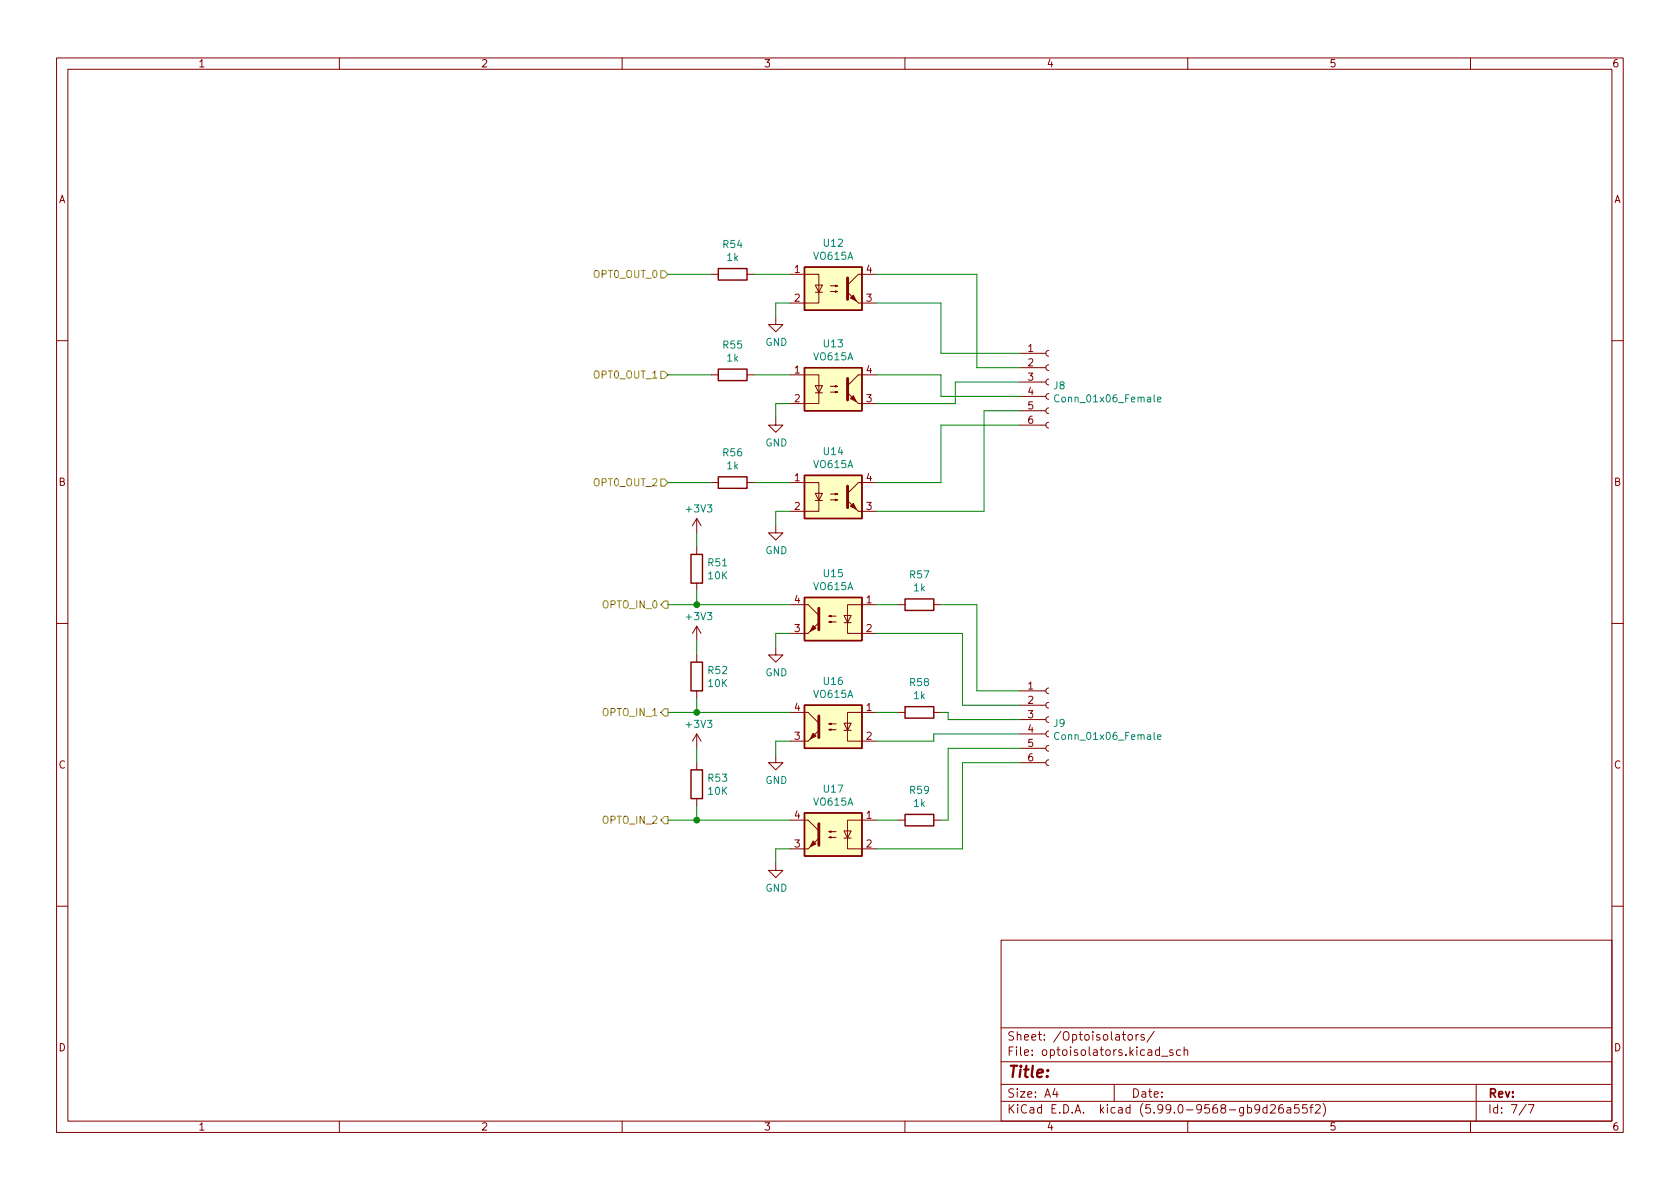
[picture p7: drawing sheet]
<svg xmlns="http://www.w3.org/2000/svg" width="297mm" height="210mm" viewBox="0 0 297 210" stroke-linecap="round" stroke-linejoin="round" font-family="sans-serif">
<g fill="none" stroke="#840000" stroke-width=".18">
<path d="M10 10.2h277v190.1h-277zM12 12.2h273v186.1h-273zM60 10.2v2M110 10.2v2M160 10.2v2M210 10.2v2M260 10.2v2M125.7 48.5h1.3M132.1 48.5h1.2M137.2 56.1v1.3h1.2l-1.2 1.3-1.3-1.3h1.3M139.7 48.5h5.1v5.1h-5.1M144.1 50.4h1.3l-.6 1.3z"/>
<path d="M144.1 51.7h1.3M146.8 51.6h1.3l-.4 .1v-.3l.4 .2M146.8 50.5h1.3l-.4 .2v-.3l.4 .1M151.8 53.6h3.1M154.9 48.5h-3.1l-1.9 1.9M10 60.2h2M125.7 66.3h1.3M132.1 66.3h1.2M137.2 73.9v1.3h1.2l-1.2 1.2-1.3-1.2h1.3M139.7 66.3h5.1v5.1h-5.1M144.1 68.2h1.3l-.6 1.3zM144.1 69.5h1.3"/>
<path d="M146.8 69.3h1.3l-.4 .2v-.3l.4 .1M146.8 68.3h1.3l-.4 .1v-.2l.4 .1M151.8 71.4h3.1M154.9 66.3h-3.1l-1.9 1.9M180.3 75.2h4.6M180.3 72.6h4.6M180.3 70.1h4.6M180.3 67.6h4.6M180.3 65h4.6M180.3 62.5h4.6M185.4 74.7l-.3 .1-.2 .4 .2 .3 .3 .2M185.4 72.1l-.3 .2-.2 .3 .2 .4 .3 .1"/>
<path d="M185.4 69.6l-.3 .1-.2 .4 .2 .4 .3 .1M185.4 67.1l-.3 .1-.2 .4 .2 .3 .3 .2M185.4 64.5l-.3 .2-.2 .3 .2 .4 .3 .1M185.4 62l-.3 .1-.2 .4 .2 .3 .3 .2M285 60.2h2M123.2 91.7v2.5M123.2 96.8v1.2M123.2 91.7l-.8 1.3M123.2 91.7l.8 1.3M125.7 85.3h1.3M132.1 85.3h1.2M137.2 93v1.2h1.2l-1.2 1.3-1.3-1.3h1.3"/>
<path d="M139.7 85.3h5.1v5.1h-5.1M144.1 87.2h1.3l-.6 1.3zM144.1 88.5h1.3M146.8 88.4h1.3l-.4 .1v-.2l.4 .1M146.8 87.4h1.3l-.4 .1v-.3l.4 .2M151.8 90.4h3.1M154.9 85.3h-3.1l-1.9 1.9M10 110.2h2M123.2 110.7l-.8 1.3M123.2 103.1v1.3M123.2 110.7v2.6M123.2 115.8v1.3"/>
<path d="M123.2 110.7l.8 1.3M137.2 114.5v1.3h1.2l-1.2 1.3-1.3-1.3h1.3M139.7 106.9h3.2l1.9 1.9M139.7 112h3.2M146.6 110l.3-.2v.3l-.3-.1h1.2M146.6 109l.3-.2v.3l-.3-.1h1.2M149.2 108.8h1.3l-.6 1.3zM149.2 110.1h1.3M154.9 106.9h-5v5.1h5M158.7 106.9h1.3M165.1 106.9h1.3M285 110.2h2"/>
<path d="M123.2 122.2v1.2M123.2 129.8v2.5M123.2 134.9v1.2M123.2 129.8l-.8 1.3M123.2 129.8l.8 1.3M137.2 133.6v1.3h1.2l-1.2 1.2-1.3-1.2h1.3M139.7 126h3.2l1.9 1.9M139.7 131.1h3.2M146.6 129l.3-.1v.3l-.3-.2h1.2M146.6 128l.3-.1v.2l-.3-.1h1.2M149.2 127.9h1.3l-.6 1.3zM149.2 129.2h1.3"/>
<path d="M154.9 126h-5v5.1h5M158.7 126h1.3M165.1 126h1.3M180.3 134.9h4.6M180.3 132.3h4.6M180.3 129.8h4.6M180.3 127.2h4.6M180.3 124.7h4.6M180.3 122.2h4.6M185.4 134.4l-.3 .1-.2 .4 .2 .3 .3 .2M185.4 131.8l-.3 .2-.2 .3 .2 .4 .3 .1M185.4 129.3l-.3 .1-.2 .4 .2 .3 .3 .2"/>
<path d="M185.4 126.7l-.3 .2-.2 .3 .2 .4 .3 .2M185.4 124.2l-.3 .1-.2 .4 .2 .4 .3 .1M185.4 121.7l-.3 .1-.2 .4 .2 .3 .3 .2M123.2 141.2v1.3M137.2 152.6v1.3h1.2l-1.2 1.3-1.3-1.3h1.3M139.7 145h3.2l1.9 1.9M139.7 150.1h3.2M146.6 148.1l.3-.2v.3l-.3-.1h1.2M146.6 147.1l.3-.2v.3l-.3-.1h1.2M149.2 146.9h1.3l-.6 1.3zM149.2 148.2h1.3M154.9 145h-5v5.1h5"/>
<path d="M158.7 145h1.3M165.1 145h1.3M10 160.2h2M177 166.3h108v32h-108zM285 160.2h2M60 198.3v2M110 198.3v2M160 198.3v2M177 194.8h108M177 191.8h108M177 187.8h108M177 181.8h108"/>
<path d="M186.5 192.5l-.4 1h1M186.9 193v1M197 191.8v3M198.4 182.9h.6M198.6 182.4v1.3l.4 .2M199.5 183.1l.2-.2 .4 .2 .1 .5-.1 .3h-.4l-.2-.1zM200.9 182.9v1M201.3 182.9l-.3 .1-.1 .2M202.3 183l-.4-.1-.2 .2 .1 .3 .5 .1v.4h-.6M204.1 182.4l-1.3 1.9M205 185.7l-.4-.1-.3 .3v.4l.1 .3h.6M205 185.1v1.5"/>
<path d="M205.4 186.8h1.1M207.4 185.7l-.4-.1-.2 .2 .1 .3 .5 .1v.4h-.6M208.7 185.7l-.4-.1-.3 .3v.4l.1 .3h.6M209.4 185.8l.2-.2 .3 .1 .1 .9M209.4 185.1v1.5M210 198.3v2M224 195.9l-.4-.1-.3 .3v.4l.1 .3h.6M224 195.3v1.5M224.6 195.5l.6-.2 .2 .2 .1 .3-.9 1h.9M226.8 195.3a.59 .59 0 0 0-.7 .7v.5l.1 .3h.4l.3-.1v-.5l-.1-.2-.4-.1-.3 .3M227.6 195.9h.5l.1 .9M228.2 196.2l-.5 .1a.29 .29 0 0 0-.2 .2 .29 .29 0 0 0 .2 .3h.5"/>
<path d="M229.6 195.3h-.7v.7l.2-.1 .5 .1 .1 .2-.1 .5-.2 .1-.5-.1M231.1 195.3h-.7l-.1 .7 .2-.1 .5 .1 .1 .2v.5l-.2 .1-.6-.1M231.6 195.8h.5M232.1 195.3l-.3 .2v1.3M232.6 195.5l.5-.2 .3 .2v.3l-.9 1h.9M233.9 195.1a1.72 1.72 0 0 1 0 2.3M260 198.3v2M261 191.8v6.5M269.9 195.3l-1.3 1.9M270.2 195.3h1l-.6 1.5"/>
</g>
<g fill="none" stroke="#840000" stroke-width=".25">
<path d="M127 47.5h5.1v2h-5.1zM142.2 47.2h10.2v7.7h-10.2zM127 65.3h5.1v2h-5.1zM142.2 65h10.2v7.6h-10.2zM122.2 98h2v5.1h-2zM127 84.3h5.1v2.1h-5.1zM142.2 84.1h10.2v7.6h-10.2zM122.2 117.1h2v5.1h-2zM142.2 105.7h10.2v7.6h-10.2zM160 105.9h5.1v2h-5.1zM122.2 136.1h2v5.1h-2zM142.2 124.7h10.2v7.6h-10.2z"/>
<path d="M160 125h5.1v2h-5.1zM142.2 143.8h10.2v7.6h-10.2zM160 144h5.1v2h-5.1z"/>
</g>
<path d="M187.2 69.9a.6 .6 0 0 0-.8 .5 .6 .6 0 0 0 .6 .7l.2-.1M204.7 70.7l.6-.2-.1-.2-.4-.1-.1 .2v.6h.5M187.2 129.6a.6 .6 0 0 0-.8 .4 .6 .6 0 0 0 .6 .8l.2-.2M204.7 130.3l.6-.1-.1-.2-.4-.1-.1 .2v.6h.5" fill="none" stroke="#008484" stroke-width=".18"/>
<g fill="#ffffc2" stroke="#ffffc2" stroke-width=".18">
<path d="M142.2 143.8h10.2v7.6h-10.2z"/>
<path d="M142.2 124.7h10.2v7.6h-10.2z"/>
<path d="M142.2 84.1h10.2v7.6h-10.2z"/>
<path d="M142.2 105.7h10.2v7.6h-10.2z"/>
<path d="M142.2 65h10.2v7.6h-10.2z"/>
<path d="M142.2 47.2h10.2v7.7h-10.2z"/>
</g>
<g fill="#840000" stroke="#840000" stroke-width=".18">
<path d="M142.9 150.1l1.9-1.9z"/>
<path d="M143.8 148.7l.5 .5-1 .5z"/>
<path d="M142.9 131.1l1.9-1.9z"/>
<path d="M143.8 129.7l.5 .5-1 .5z"/>
<path d="M149.9 88.5l1.9 1.9z"/>
<path d="M150.4 89.5l.5-.5 .5 1z"/>
<path d="M142.9 112l1.9-1.9z"/>
<path d="M143.8 110.6l.5 .5-1 .5z"/>
<path d="M149.9 69.5l1.9 1.9z"/>
<path d="M150.4 70.5l.5-.5 .5 1z"/>
<path d="M149.9 51.7l1.9 1.9z"/>
<path d="M150.4 52.7l.5-.5 .5 1z"/>
</g>
<path d="M149.9 49.1v3.9M149.9 66.9v3.8M149.9 86v3.8M144.8 107.6v3.8M144.8 126.6v3.8M144.8 145.7v3.8" fill="none" stroke="#840000" stroke-width=".51"/>
<path d="M116.8 47.9h.7l.6 .6-.6 .6h-.7zM116.8 65.7h.7l.6 .6-.6 .6h-.7zM116.8 84.7h.7l.6 .6-.6 .7h-.7zM117.5 106.3h.6v1.3h-.6l-.7-.7zM117.5 125.3h.6v1.3h-.6l-.7-.6zM117.5 144.4h.6v1.3h-.6l-.7-.7z" fill="none" stroke="#848400" stroke-width=".18"/>
<g fill="none" stroke="#008400" stroke-width=".18">
<path d="M118.1 48.5h7.6M133.3 48.5h6.4M139.7 53.6h-2.5v2.5M154.9 48.5h17.8v16.5h7.6M154.9 53.6h11.5v8.9h13.9M118.1 66.3h7.6M133.3 66.3h6.4M139.7 71.4h-2.5v2.5M154.9 66.3h11.5v3.8h13.9M180.3 72.6h-6.3v17.8h-19.1M180.3 75.2h-13.9v10.1h-11.5M180.3 67.6h-11.4v3.8h-14"/>
<path d="M118.1 85.3h7.6M123.2 94.2v2.6M133.3 85.3h6.4M139.7 90.4h-2.5v2.6M118.1 106.9h21.6M123.2 104.4v2.5M123.2 113.3v2.5M139.7 112h-2.5v2.5M154.9 106.9h3.8M154.9 112h15.3v12.7h10.1M166.4 106.9h6.3v15.3h7.6M118.1 126h21.6"/>
<path d="M123.2 123.4v2.6M123.2 132.3v2.6M139.7 131.1h-2.5v2.5M154.9 126h3.8M166.4 126h1.2v1.2h12.7M180.3 134.9h-10.1v15.2h-15.3M180.3 132.3h-12.7v12.7h-1.2M180.3 129.8h-15.2v1.3h-10.2M118.1 145h21.6M123.2 142.5v2.5M139.7 150.1h-2.5v2.5M154.9 145h3.8"/>
</g>
<g fill="#008400" stroke="#008400" stroke-width=".18">
<circle cx="123.2" cy="126" r=".51"/>
<circle cx="123.2" cy="106.9" r=".51"/>
<circle cx="123.2" cy="145" r=".51"/>
</g>
<text font-size="2.8" fill="#840000" x="178" y="190.6">Title:</text>
<g font-size="2.1" fill="#840000">
<text x="178" y="184">Sheet: /Optoisolators/</text>
<text x="178" y="186.7">File: optoisolators.kicad_sch</text>
<text x="178" y="196.9">KiCad E.D.A. kicad (5.99.0-9568-gb9d26a55f2)</text>
<text x="178" y="194.1">Size: A4</text>
<text x="200" y="194.1">Date:</text>
<text x="263" y="194.1">Rev:</text>
<text x="263" y="196.9">Id: 7/7</text>
</g>
<g font-size="1.8" fill="#840000">
<text x="35" y="11.9">1</text>
<text x="85" y="11.9">2</text>
<text x="135" y="11.9">3</text>
<text x="185" y="11.9">4</text>
<text x="235" y="11.9">5</text>
<text x="285" y="11.9">6</text>
<text x="10.3" y="35.9">A</text>
<text x="285.3" y="35.9">A</text>
<text x="140.5" y="48.3">1</text>
<text x="140.5" y="53.3">2</text>
<text x="153.2" y="53.3">3</text>
<text x="153.2" y="48.3">4</text>
<text x="181.8" y="62.2">1</text>
<text x="181.8" y="64.8">2</text>
<text x="140.5" y="66">1</text>
<text x="140.5" y="71.1">2</text>
<text x="153.2" y="71.1">3</text>
<text x="153.2" y="66">4</text>
<text x="181.8" y="67.3">3</text>
<text x="181.8" y="69.8">4</text>
<text x="181.8" y="72.4">5</text>
<text x="181.8" y="74.9">6</text>
<text x="10.3" y="85.9">B</text>
<text x="140.5" y="85.1">1</text>
<text x="153.2" y="85.1">4</text>
<text x="285.3" y="85.9">B</text>
<text x="140.5" y="90.2">2</text>
<text x="153.2" y="90.2">3</text>
<text x="140.5" y="106.7">4</text>
<text x="153.2" y="106.7">1</text>
<text x="140.5" y="111.8">3</text>
<text x="153.2" y="111.8">2</text>
<text x="140.5" y="125.7">4</text>
<text x="153.2" y="125.7">1</text>
<text x="181.8" y="121.9">1</text>
<text x="181.8" y="124.5">2</text>
<text x="140.5" y="130.8">3</text>
<text x="153.2" y="130.8">2</text>
<text x="181.8" y="127">3</text>
<text x="181.8" y="129.5">4</text>
<text x="10.3" y="135.9">C</text>
<text x="181.8" y="132.1">5</text>
<text x="181.8" y="134.6">6</text>
<text x="285.3" y="135.9">C</text>
<text x="140.5" y="149.9">3</text>
<text x="140.5" y="144.8">4</text>
<text x="153.2" y="144.8">1</text>
<text x="153.2" y="149.9">2</text>
<text x="10.3" y="185.9">D</text>
<text x="285.3" y="185.9">D</text>
<text x="35" y="199.9">1</text>
<text x="85" y="199.9">2</text>
<text x="135" y="199.9">3</text>
<text x="185" y="199.9">4</text>
<text x="235" y="199.9">5</text>
<text x="285" y="199.9">6</text>
</g>
<g font-size="1.8" fill="#008484">
<text x="127.9" y="43.8">R54</text>
<text x="128.6" y="46.1">1k</text>
<text x="143.9" y="45.9">VO615A</text>
<text x="145.7" y="43.6">U12</text>
<text x="127.9" y="61.6">R55</text>
<text x="128.6" y="63.9">1k</text>
<text x="135.3" y="61.2">GND</text>
<text x="143.9" y="63.7">VO615A</text>
<text x="145.7" y="61.4">U13</text>
<text x="186.3" y="68.8">J8</text>
<text x="187.1" y="71.1">Conn_01x06_Female</text>
<text x="127.9" y="80.7">R56</text>
<text x="128.6" y="83">1k</text>
<text x="135.3" y="78.9">GND</text>
<text x="143.9" y="82.8">VO615A</text>
<text x="145.7" y="80.5">U14</text>
<text x="121.5" y="90.6">+3V3</text>
<text x="125.3" y="100.1">R51</text>
<text x="135.3" y="98">GND</text>
<text x="125.3" y="102.4">10K</text>
<text x="143.9" y="104.3">VO615A</text>
<text x="145.7" y="102">U15</text>
<text x="160.9" y="102.3">R57</text>
<text x="161.6" y="104.6">1k</text>
<text x="121.5" y="109.7">+3V3</text>
<text x="125.3" y="119.2">R52</text>
<text x="135.3" y="119.6">GND</text>
<text x="125.3" y="121.5">10K</text>
<text x="143.9" y="123.4">VO615A</text>
<text x="145.7" y="121.1">U16</text>
<text x="160.9" y="121.3">R58</text>
<text x="161.6" y="123.6">1k</text>
<text x="121.5" y="128.7">+3V3</text>
<text x="186.3" y="128.5">J9</text>
<text x="187.1" y="130.8">Conn_01x06_Female</text>
<text x="125.3" y="138.2">R53</text>
<text x="125.3" y="140.5">10K</text>
<text x="135.3" y="138.6">GND</text>
<text x="143.9" y="142.4">VO615A</text>
<text x="145.7" y="140.1">U17</text>
<text x="160.9" y="140.4">R59</text>
<text x="161.6" y="142.7">1k</text>
<text x="135.3" y="157.7">GND</text>
</g>
<g font-size="1.8" fill="#848400">
<text x="105.2" y="49.1">OPT0_OUT_0</text>
<text x="105.2" y="66.9">OPT0_OUT_1</text>
<text x="105.2" y="86">OPT0_OUT_2</text>
<text x="106.7" y="107.6">OPTO_IN_0</text>
<text x="106.7" y="126.6">OPTO_IN_1</text>
<text x="106.7" y="145.7">OPTO_IN_2</text>
</g>
</svg>
